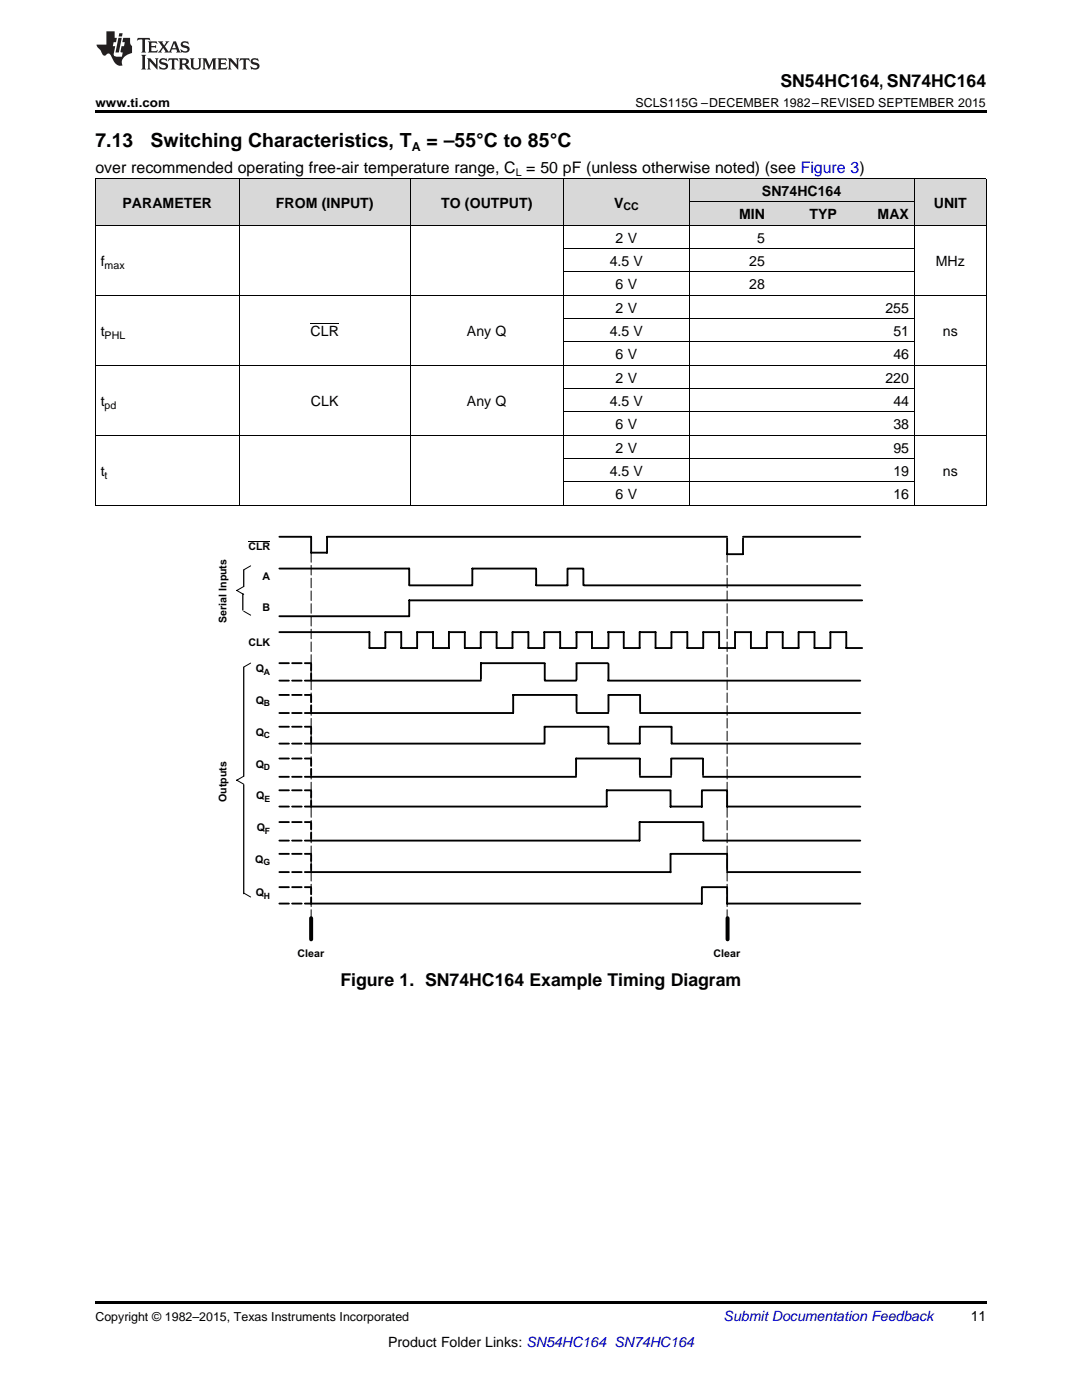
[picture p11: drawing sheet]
<svg xmlns="http://www.w3.org/2000/svg" width="216mm" height="279mm" viewBox="0 0 216 279" stroke-linecap="round" stroke-linejoin="round" font-family="sans-serif">
<g fill="#d8d8d8">
<path d="M19 35.7h10.8v9.3h-10.8z"/>
<path d="M29.8 35.7h18v9.3h-18z"/>
<path d="M47.8 35.7h34.1v9.3h-34.1z"/>
<path d="M81.9 35.7h30.5v9.3h-30.5z"/>
<path d="M112.4 35.7h25.1v9.3h-25.1z"/>
<path d="M137.5 40.4h16.2v4.6h-16.2z"/>
<path d="M153.7 40.4h14.4v4.6h-14.4z"/>
<path d="M168.1 40.4h14.4v4.6h-14.4z"/>
<path d="M182.5 35.7h14.3v9.3h-14.3z"/>
<path d="M137.5 35.7h16.2v4.7h-16.2z"/>
<path d="M153.7 35.7h14.4v4.7h-14.4z"/>
<path d="M168.1 35.7h14.4v4.7h-14.4z"/>
</g>
<path d="M19 22h177.8v.5h-177.8zM19 100.9h.2zM47.7 100.9h.1zM81.8 100.9h.1zM112.3 100.9h.1zM137.4 100.9h.1zM182.4 100.9h.1zM196.7 100.9h.1zM19 259.7h177.8v.5h-177.8z" fill="#000"/>
<g fill="none" stroke="#000" stroke-width=".2">
<path d="M19 35.6h177.8M19.1 35.7v65.2M47.7 35.7v65.2M81.8 35.7v65.2M112.4 35.7v65.2M137.5 35.7v65.2M182.4 35.7v65.2M196.8 35.7v65.2M19 58.9h177.8M19 45h177.8M112.4 54.3h70.1M112.4 49.6h70.1"/>
<path d="M137.5 40.3h44.9M19 72.9h177.8M112.4 77.6h70.1M112.4 68.2h70.1M112.4 63.6h70.1M19 86.9h177.8M112.4 96.2h70.1M112.4 91.5h70.1M112.4 82.2h70.1M19 100.8h177.8M48.6 117l-1.4 .8 1.4 .8M49.6 108.1h4.3"/>
<path d="M50 112.9l-1.4 .8M48.6 122l1.4 .8M50 132.3l-1.4 .8M48.6 154.9l-1.4 .8 1.4 .8M48.6 178.2l1.4 .8"/>
</g>
<g fill="none" stroke="#000" stroke-width=".38">
<path d="M55.7 107.1h6.4v3.2h3.2v-3.2h79.8M55.7 113.5h26v3.1M81.7 116.8h12.6M107 113.5h-12.7v3.1M107 116.8h6.2M107 113.6v3.2M113.2 113.5h3.2M113.2 113.6v3.2M116.4 113.6v3.2M116.5 116.8h55.2M145.1 107.4v3.2h3.2v-3.2M148.3 107.1h23.4"/>
<path d="M172 119.8h-90.3v3.2h-26M55.7 126.2h18v3.1h3.2v-3.1h3.2v3.1h3.1v-3.1h3.2v3.1h3.2v-3.1h3.1v3.1h3.2v-3.1h3.2v3.1h3.2v-3.1h3.1v3.1h3.2v-3.1h3.2v3.1h3.1M62.1 135.8h33.9M108.7 132.3h-12.7v3.2M108.7 135.8h6.2M108.7 132.5v3.2M114.9 126.2h3.2v3.1h3.2M115 132.3h6.3M115 126.2v3.1M115 132.5v3.2M121.3 126.2h3.2v3.1h3.1v-3.1h3.2v3.1h3.2v-3.1h3.2v3.1h3.1v-3.1h3.2v3.1h3.2v-3.1h3.1v3.1h3.2v-3.1h3.2v3.1h3.2v-3.1h3.1v3.1h3.2v-3.1h3.2v3.1h3.1M121.3 135.8h50.4"/>
<path d="M121.4 138.7h6.3M121.4 126.2v3.1M121.4 132.5v3.2M121.4 138.8v3.2M127.7 138.8v3.2M62.1 142.3h40.3M62.1 148.4h46.6M62.1 155h52.8M115 142v-3.3h-12.6v3.6M115.1 142.3h6.3M121.4 145.2v3.2M121.4 145h-12.7v3.2"/>
<path d="M121.4 148.4h6.3M127.7 145.2v3.2M127.7 145h6.3M127.7 151.5v3.2M127.7 151.4h-12.8v3.3M127.7 155h6.2M127.7 142.3h44M133.8 157.7h-12.7v3.2M133.8 157.9v3.1M133.9 151.4h6.4M133.9 151.5v3.2M134 145.2v3.2"/>
<path d="M134 148.4h37.7M140.1 157.7h5M140.1 157.9v3.1M140.3 155h31.4M140.3 151.5v3.2M145.1 157.9v3.1M62.1 161h59M62.1 167.8h65.5M62.1 174h71.7M133.8 161h6.3M140.1 177.2v3.2M140.1 177.1h5"/>
<path d="M140.4 164.1h-12.8v3.6M140.4 167.8h31.3M140.4 164.2v3.5M145.1 170.6v3.1M145.1 177.2v3.2M145.1 161h26.6M145.1 170.4h-11.3v3.7M145.1 174h26.6M62.1 180.3h78M145.1 180.3h26.6"/>
</g>
<path d="M62.1 110.3v73.2M145.1 110.3v73.2" fill="none" stroke="#000" stroke-width=".2" stroke-dasharray="1.9 .6"/>
<g fill="none" stroke="#000" stroke-width=".38" stroke-dasharray="1.9 .6">
<path d="M55.7 135.8h6.4M55.7 132.3h6.4M55.7 138.7h6.4M55.7 142.3h6.4M55.7 148.4h6.4M55.7 145h6.4M55.7 155h6.4M55.7 151.4h6.4M55.7 157.7h6.4M55.7 161h6.4M55.7 167.8h6.4M55.7 164.1h6.4"/>
<path d="M55.7 174h6.4M55.7 170.4h6.4M55.7 177.1h6.4M55.7 180.3h6.4"/>
</g>
<path d="M62.1 132.5v3.2M62.1 138.8v3.2M62.1 145.2v3.2M62.1 151.5v3.2M62.1 157.9v3.1M62.1 164.2v3.2M62.1 170.6v3.1M62.1 177.2v3.2" fill="none" stroke="#000" stroke-width=".38" stroke-dasharray="1.3 .6"/>
<path d="M62.1 183.2v4.3M145.2 183.2v4.3" fill="none" stroke="#000" stroke-width=".8"/>
<path d="M48.5 118.5v3.3M48.6 113.8v3.2M48.6 133.2v21.7M48.6 156.6v21.7" fill="none" stroke="#000" stroke-width=".26"/>
<g fill="#231f20">
<path d="M27.5 7.6l-.1 .5 .4-.2h.6v.1v2.1l-.2 .4h1l-.3-.4v-2.1l.1-.1h.5l.5 .2-.2-.5zM29.5 8.3l.2 .3v1.5l-.2 .4h1.8l.2-.6a1.04 1.04 0 0 1-1.3 .2v-.7h.6l.3 .2v-.6l-.3 .2h-.6v-.6l.8-.1 .4 .3-.2-.5zM31.5 8.3l.9 1.1-.9 1.1h.8l-.2-.2 .5-.7 .4 .7-.2 .2h1.5l-.1-.2 .1-.4h.9l.1 .4-.2 .2h1l-.3-.3-.7-1.9h-.5l-.9 2-.8-1 .9-1h-.8l.1 .3-.3 .5-.4-.6 .2-.2zM34.7 8.6l.4 1h-.7zM36.3 8.4a.63 .63 0 0 0-.2 .7 .63 .63 0 0 0 .6 .4l.6 .2 .1 .2a.75 .75 0 0 1-.7 .4 .75 .75 0 0 1-.6-.5l.1 .7 .1-.1a1.11 1.11 0 0 0 1.5-.6 1.13 1.13 0 0 0-1.2-.8l-.1-.4a1.04 1.04 0 0 1 1.2 .2l-.2-.5-.1 .1-.5-.2zM28.2 10.9l.2 .4v2.2l-.2 .4h1l-.3-.4v-2.2l.3-.4zM29.3 11.6l.3 .4v1.5l-.3 .4h.8l-.2-.4v-1.3l1.5 1.7v-1.9l.2-.4h-.7l.2 .4v.9l-1.1-1.3zM32 11.8a.62 .62 0 0 0-.2 .7 .62 .62 0 0 0 .6 .4l.6 .1 .1 .3a.76 .76 0 0 1-.7 .3 .76 .76 0 0 1-.6-.4l.1 .7 .1-.1a1.11 1.11 0 0 0 1.5-.6 1.13 1.13 0 0 0-1.2-.8l-.1-.4a1.04 1.04 0 0 1 1.2 .2l-.2-.6-.1 .1-.5-.1zM33.7 11.6l-.2 .6a.61 .61 0 0 1 .8-.3v1.6l-.2 .4h.9l-.2-.4v-1.6a.63 .63 0 0 1 .8 .3l-.2-.6zM35.6 11.6l.3 .4v1.5l-.3 .4h1l-.2-.2v-.8l.5 .2a.76 .76 0 0 0 1.2 .7l-1-1a.58 .58 0 0 0 .6-.5 .58 .58 0 0 0-.5-.6zM36.4 11.9h.1a.45 .45 0 0 1 .5 .1 .45 .45 0 0 1 .1 .5l-.7 .2zM37.9 11.6l.2 .2a2.17 2.17 0 0 0 .3 1.9 .99 .99 0 0 0 1.6-.6v-1.1l.2-.4h-.7l.2 .2a1.92 1.92 0 0 1-.2 1.8 .6 .6 0 0 1-.9-.5v-1.1l.2-.4zM40.4 11.6l.2 .4v1.5l-.2 .4h.7l-.2-.4v-1.4l.8 1.8 .8-1.8v1.4l-.2 .4h.9l-.2-.4v-1.5l.2-.4h-.8l-.6 1.5-.6-1.5zM43.4 11.6l.2 .4v1.5l-.2 .4h1.8l.2-.6a1.04 1.04 0 0 1-1.3 .1v-.6h.5l.4 .2v-.6l-.4 .2h-.5v-.7h.8l.3 .3-.1-.6zM45.5 11.6l.2 .4v1.5l-.2 .4h.7l-.2-.4v-1.3l1.5 1.7v-1.9l.2-.4h-.7l.2 .4v.9l-1.1-1.3zM47.9 11.6l-.1 .6a.61 .61 0 0 1 .8-.3v1.6l-.3 .4h1l-.3-.4 .1-1.6a.63 .63 0 0 1 .7 .3l-.1-.6zM50.2 11.8a.62 .62 0 0 0-.2 .7 .62 .62 0 0 0 .6 .4l.6 .1 .2 .3a.76 .76 0 0 1-.8 .3 .76 .76 0 0 1-.6-.4l.1 .7 .2-.1a1.11 1.11 0 0 0 1.5-.6 1.13 1.13 0 0 0-1.3-.8l-.1-.4a1.04 1.04 0 0 1 1.2 .2l-.1-.6-.2 .1-.5-.1z"/>
<path d="M21.2 6.3v2.6h-1.9l.1 .4 .7 .9a.91 .91 0 0 0 1 .8 .56 .56 0 0 1 .5-.3 .56 .56 0 0 1 .5 .3l.4 .8a1.53 1.53 0 0 0 1.9 1.2 1.54 1.54 0 0 1 1-2.1l.9-.3v-1.4a1.52 1.52 0 0 1-.3-1.6h-1.4l-.2 .8h.5l-.2 .8h-.4l-.2 1v.2l.4 .1-.2 .8a1.93 1.93 0 0 1-1.6-.3l.3-1.8h-.5l.2-.8h.4l.2-.8h-.4v-1.3zM23.6 7.6l-.6 2.9h.7l.6-2.9zM23.8 6.6l-.1 .7h.6l.2-.7z"/>
</g>
<path d="M62 64.5h5.6" fill="none" stroke="#000" stroke-width=".2"/>
<g font-size="3.9">
<text x="19" y="29.3">7.13</text>
<text x="30.1" y="29.3">Switching Characteristics, T</text>
<text x="85.1" y="29.3">= –55°C to 85°C</text>
</g>
<g font-size="3.5">
<text x="155.7" y="17.3">SN54HC164, SN74HC164</text>
<text x="67.9" y="196.8">Figure 1. SN74HC164 Example Timing Diagram</text>
</g>
<text font-size="3.2" x="19" y="34.4">over recommended operating free-air temperature range, C = 50 pF (unless otherwise noted) (see Figure 3)</text>
<g font-size="2.8">
<text x="24.4" y="41.4">PARAMETER</text>
<text x="55.1" y="41.4">FROM (INPUT)</text>
<text x="88" y="41.4">TO (OUTPUT)</text>
<text x="122.5" y="41.4">V</text>
<text x="152" y="39.1">SN74HC164</text>
<text x="186.3" y="41.4">UNIT</text>
<text x="147.5" y="43.7">MIN</text>
<text x="161.5" y="43.7">TYP</text>
<text x="175.1" y="43.7">MAX</text>
<text x="20.1" y="53.1">f</text>
<text x="121.7" y="53.1">4.5 V</text>
<text x="122.8" y="48.4">2 V</text>
<text x="149.5" y="53.1">25</text>
<text x="151.1" y="48.4">5</text>
<text x="186.7" y="53.1">MHz</text>
<text x="122.8" y="57.7">6 V</text>
<text x="149.5" y="57.7">28</text>
<text x="122.8" y="62.4">2 V</text>
<text x="176.7" y="62.4">255</text>
<text x="20.1" y="67">t</text>
<text x="62" y="67">CLR</text>
<text x="93.2" y="67">Any Q</text>
<text x="121.7" y="67">4.5 V</text>
<text x="122.8" y="71.7">6 V</text>
<text x="178.3" y="67">51</text>
<text x="178.3" y="71.7">46</text>
<text x="188.1" y="67">ns</text>
<text x="122.8" y="76.3">2 V</text>
<text x="176.7" y="76.3">220</text>
<text x="20.1" y="81">t</text>
<text x="62.1" y="81">CLK</text>
<text x="93.2" y="81">Any Q</text>
<text x="121.7" y="81">4.5 V</text>
<text x="178.3" y="81">44</text>
<text x="122.8" y="85.7">6 V</text>
<text x="178.3" y="85.7">38</text>
<text x="20.1" y="95">t</text>
<text x="121.7" y="95">4.5 V</text>
<text x="122.8" y="90.3">2 V</text>
<text x="178.3" y="90.3">95</text>
<text x="178.3" y="95">19</text>
<text x="188.1" y="95">ns</text>
<text x="122.8" y="99.6">6 V</text>
<text x="178.3" y="99.6">16</text>
<text x="193.7" y="263.6">11</text>
<text x="77.4" y="268.9">Product Folder Links: SN54HC164 SN74HC164</text>
</g>
<text font-size="2.8" fill="#0000c8" x="144.4" y="263.6">Submit Documentation Feedback</text>
<g font-size="2.5">
<text x="19" y="21.4">www.ti.com</text>
<text x="126.8" y="21.4">SCLS115G –DECEMBER 1982–REVISED SEPTEMBER 2015</text>
<text x="82.2" y="30.1">A</text>
<text x="19" y="263.6">Copyright © 1982–2015, Texas Instruments Incorporated</text>
</g>
<g font-size="2.1">
<text x="102.9" y="35.1">L</text>
<text x="124.4" y="42">CC</text>
<text x="20.9" y="53.6">max</text>
<text x="20.9" y="67.6">PHL</text>
<text x="20.9" y="81.6">pd</text>
<text x="20.9" y="95.5">t</text>
<text x="49.6" y="109.8">CLR</text>
<text x="52.4" y="115.7">A</text>
<text x="45.2" y="124.3" transform="rotate(-90 45.2 124.3)">Serial Inputs</text>
<text x="52.4" y="121.9">B</text>
<text x="49.6" y="128.8">CLK</text>
<text x="51" y="134.2">Q</text>
<text x="51" y="140.5">Q</text>
<text x="51" y="146.9">Q</text>
<text x="51" y="153.2">Q</text>
<text x="45.2" y="160.1" transform="rotate(-90 45.2 160.1)">Outputs</text>
<text x="51.1" y="159.5">Q</text>
<text x="51.2" y="165.9">Q</text>
<text x="50.9" y="172.2">Q</text>
<text x="51" y="178.9">Q</text>
<text x="59.4" y="191">Clear</text>
<text x="142.4" y="191">Clear</text>
</g>
<g font-size="1.7">
<text x="52.7" y="134.6">A</text>
<text x="52.7" y="141">B</text>
<text x="52.7" y="147.3">C</text>
<text x="52.7" y="153.7">D</text>
<text x="52.8" y="160">E</text>
<text x="52.9" y="166.3">F</text>
<text x="52.6" y="172.7">G</text>
<text x="52.7" y="179.3">H</text>
</g>
</svg>
